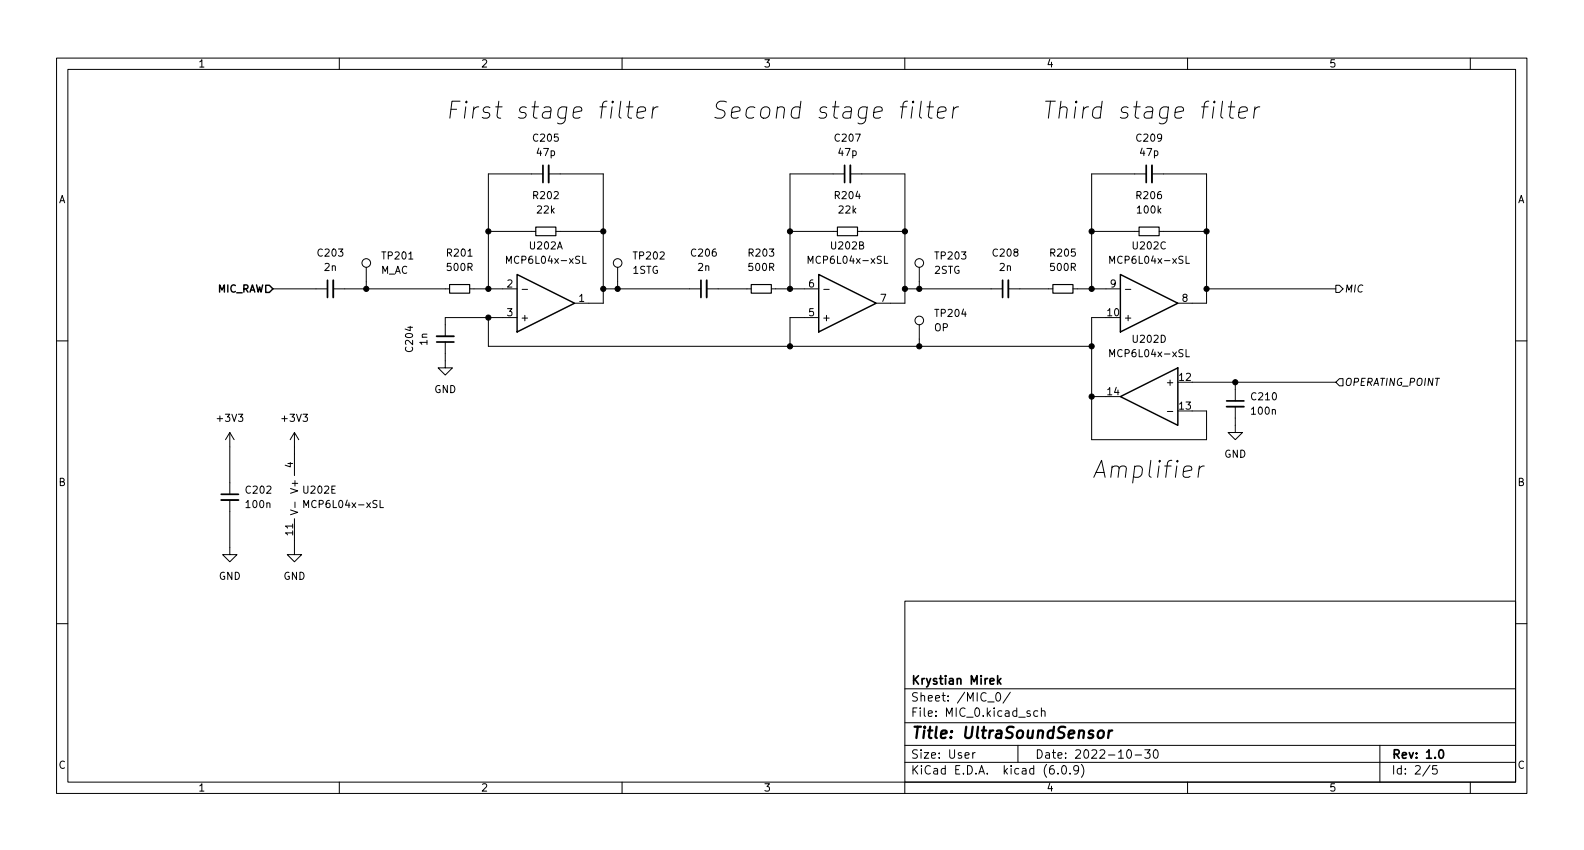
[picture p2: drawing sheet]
<svg xmlns="http://www.w3.org/2000/svg" width="280mm" height="150mm" viewBox="0 0 280 150" stroke-linecap="round" stroke-linejoin="round" font-family="sans-serif">
<g fill="none" stroke="#000" stroke-width=".18">
<path d="M10 10.3h260v130h-260zM12 12.3h256v126h-256zM60 10.3v2M109.8 17.9l-.3 2.6 .1 .3 .2 .1M110 10.3v2M110.8 18.9h1.1M111.4 17.9l-.4 2.6 .1 .3 .6 .1M112.7 19.9l1.4-.3v-.6l-.3-.1h-.6l-.3 .1-.2 .3-.1 1.2 .1 .3 .3 .1h.5l.4-.1M115.5 18.9l-.2 2M116.4 18.9a.89 .89 0 0 0-1 .6M160 10.3v2M162.9 17.9l-.3 2.6 .1 .3 .3 .1"/>
<path d="M163.9 18.9h1.2M164.5 17.9l-.3 2.6 .1 .3 .5 .1M165.8 19.9l1.5-.3-.1-.6-.3-.1h-.5l-.3 .1-.2 .3-.2 1.2 .1 .3 .3 .1h.6l.3-.1M168.6 18.9l-.2 2M169.5 18.9a.89 .89 0 0 0-.9 .6M210 10.3v2M216.2 17.9l-.3 2.6 .1 .3 .2 .1M217.2 18.9h1.2M217.8 17.9l-.4 2.6 .1 .3 .6 .1M219.1 19.9l1.4-.3v-.6l-.3-.1h-.6l-.3 .1-.1 .3-.2 1.2 .1 .3 .3 .1h.6l.3-.1M221.9 18.9l-.2 2M222.8 18.9a.89 .89 0 0 0-.9 .6"/>
<path d="M260 10.3v2M96 30.8h-9.6v20.3M97 30.8h9.7v22.8h-5.1M149.4 30.8h-9.7v20.3M150.4 30.8h9.6v22.8h-5.1M202.7 30.8h-9.7v20.3M203.7 30.8h9.7v22.8h-5.1M48.3 51.1h9.6M58.9 51.1h20.6M64.8 47.3v3.8M83.1 51.1h8.3M86.4 40.9h8.3"/>
<path d="M86.4 56.2v5h106.6M89.6 46.6v-1.3l.4 .9 .4-.9v1.3M91.4 56.2h-12.7v3.3M92.3 51.2h1M98.3 40.9h8.4M103.1 45.3v1.3h.6M106.7 51.1h17.3M109.2 47.3v3.8M125 51.1h7.8M136.4 51.1h8.4M139.7 40.9h8.4M142.9 46.6v-1.3l.4 .9 .5-.9v1.3"/>
<path d="M144.8 56.2h-5.1v5M145.7 51.2h.9M151.6 40.9h8.4M156.4 45.3v1.3h.6M160 51.1h17.3M162.6 47.3v3.8M162.6 57.4v3.8M178.3 51.1h7.9M189.7 51.1h8.4M193 40.9h8.4M195.6 56.2h-2.6v21.5h20.4v-5h-2.6M196.2 46.6v-1.3l.5 .9 .4-.9v1.3"/>
<path d="M199 51.2h1M205 40.9h8.4M209.7 45.3v1.3h.6M213.4 51.1h22.8M236.2 50.4h.7l.6 .7-.6 .6h-.7zM10 60.3h2M40.6 76.5l-.7 1.2M40.6 76.5v10.9M40.6 76.5l.8 1.2M52.1 76.5l-.8 1.2M52.1 76.5v7.6M52.1 76.5l.7 1.2"/>
<path d="M78.7 60.5v4.5h1.3l-1.3 1.3-1.2-1.3h1.2M193 70.1h2.6M196.2 63.1v-1.3l.5 .9 .4-.9v1.3M206.4 72.8h1M209.7 61.8v1.3h.6M210.8 67.6h25.4M218.4 71.9v4.6h1.3l-1.3 1.2-1.2-1.2h1.2M218.4 67.6v3.3M236.9 66.9h.6v1.3h-.6l-.7-.6zM268 60.3h2M40.6 88.4v9.7h1.3l-1.3 1.2-1.2-1.2h1.2M51.4 90.2l1.2 .4-1.2 .4"/>
<path d="M52.1 91.7v6.4h1.2l-1.2 1.2-1.3-1.2h1.3M52.2 88.8v.9M53.7 89.7v-1.2l.4 .9 .5-.9v1.2M67.2 88.5v1.2h.6M212.1 82.4l-.3 2M213 82.4a.89 .89 0 0 0-1 .6M10 110.3h2M160 106.3h108v32h-108zM268 110.3h2M60 138.3v2M110 138.3v2M160 138.3v2"/>
<path d="M160 134.8h108M160 131.8h108M160 127.8h108M160 121.8h108M172 133.1v1M172.4 133.1h-.2l-.2 .2M174.7 124.1h1.1M176.2 122.6l.2-.1a.81 .81 0 0 1 .6 .6 .81 .81 0 0 1-.3 .8l-.1 .1a.81 .81 0 0 1-.4-1.4zM178.7 122.4l-1.3 1.9M180 131.8v3M182.2 125.7h-.4l-.2 .2 .1 .2 .5 .1v.4h-.6M183.5 125.7h-.4l-.3 .2v.5l.1 .2h.6"/>
<path d="M184.2 125.8l.2-.1h.3l.1 1M184.2 125.2v1.5M187.1 136.7v.2M187.9 135.4h.2a.81 .81 0 0 1 .6 .6 .81 .81 0 0 1-.3 .8l-.2 .1a.81 .81 0 0 1-.6-.7 .81 .81 0 0 1 .3-.8zM189.2 136.7v.2M190.7 136l-.3 .3h-.2l-.3-.3 .1-.6h.4l.3 .1a.99 .99 0 0 1-.4 1.4h-.3M191.2 135.1a1.72 1.72 0 0 1 0 2.3M199.4 132.6h.2a.81 .81 0 0 1 .6 .6 .81 .81 0 0 1-.3 .8l-.2 .1a.81 .81 0 0 1-.6-.7 .81 .81 0 0 1 .3-.8zM200.7 133.5h1.2M202.4 132.6h1l-.5 .5 .4 .2v.6l-.2 .2h-.4l-.3-.2M204.1 132.7l.2-.1a.81 .81 0 0 1 .6 .6 .81 .81 0 0 1-.3 .8l-.2 .1a.81 .81 0 0 1-.3-1.4zM210 138.3v2"/>
<path d="M244 131.8v6.5M252.9 135.3l-1.3 1.9M254.1 135.4h-.7l-.1 .7 .2-.2 .5 .1 .2 .2-.1 .5-.2 .2-.6-.2M260 138.3v2"/>
<circle cx="64.8" cy="46.5" r=".76"/>
<circle cx="109.2" cy="46.5" r=".76"/>
<circle cx="162.6" cy="56.7" r=".76"/>
<circle cx="162.6" cy="46.5" r=".76"/>
</g>
<g fill="none" stroke="#000" stroke-width=".3">
<path d="M96 29.2v3.1M149.4 29.2v3.1M202.7 29.2v3.1M57.9 49.5v3.1M124 49.5v3.1M177.3 49.5v3.1M77.2 60.5h3.1M216.9 70.9h3.1M39.1 87.4h3.1M176.4 119.5v1.5M177 120l-.6 .5M176.6 120.4l.4 .6"/>
<path d="M254.6 132.6h.2a.82 .82 0 0 1 .6 .6 .82 .82 0 0 1-.3 .8l-.2 .1a.81 .81 0 0 1-.6-.7 .81 .81 0 0 1 .3-.8z"/>
</g>
<path d="M194.3 129.3a.52 .52 0 0 1 .5-.2 .52 .52 0 0 1 .4 .4l-.1 .6a.55 .55 0 0 1-.5 .4 .55 .55 0 0 1-.5-.4zM196.1 129.2l-.2 1.3M196.7 129.2h-.4l-.2 .3" fill="none" stroke="#000" stroke-width=".4"/>
<path d="M97 29.2v3.1M150.4 29.2v3.1M203.7 29.2v3.1M58.9 49.5v3.1M77.2 59.5h3.1M125 49.5v3.1M178.3 49.5v3.1M216.9 71.9h3.1M39.1 88.4h3.1" fill="none" stroke="#000" stroke-width=".33"/>
<path d="M79.5 50.3h3.6v1.5h-3.6zM94.7 40.1h3.6v1.6h-3.6zM132.8 50.3h3.6v1.5h-3.6zM148.1 40.1h3.5v1.6h-3.5zM186.2 50.3h3.5v1.5h-3.5zM201.4 40.1h3.6v1.6h-3.6z" fill="none" stroke="#000" stroke-width=".2"/>
<path d="M47 50.4h.6l.7 .7-.7 .6h-.6zM91.4 48.5l10.2 5.1-10.2 5.1zM144.8 48.5l10.1 5.1-10.1 5.1zM198.1 48.5l10.2 5.1-10.2 5.1zM198.1 70.1l10.2-5.1v10.2z" fill="none" stroke="#000" stroke-width=".25"/>
<g fill="#000" stroke="#000" stroke-width=".18">
<circle cx="64.8" cy="51.1" r=".46"/>
<circle cx="86.4" cy="51.1" r=".46"/>
<circle cx="86.4" cy="40.9" r=".46"/>
<circle cx="86.4" cy="56.2" r=".46"/>
<circle cx="106.7" cy="51.1" r=".46"/>
<circle cx="106.7" cy="40.9" r=".46"/>
<circle cx="109.2" cy="51.1" r=".46"/>
<circle cx="139.7" cy="51.1" r=".46"/>
<circle cx="139.7" cy="40.9" r=".46"/>
<circle cx="160" cy="51.1" r=".46"/>
<circle cx="160" cy="40.9" r=".46"/>
<circle cx="162.6" cy="51.1" r=".46"/>
<circle cx="193" cy="40.9" r=".46"/>
<circle cx="193" cy="51.1" r=".46"/>
<circle cx="213.4" cy="40.9" r=".46"/>
<circle cx="213.4" cy="51.1" r=".46"/>
<circle cx="139.7" cy="61.2" r=".46"/>
<circle cx="162.6" cy="61.2" r=".46"/>
<circle cx="193" cy="61.2" r=".46"/>
<circle cx="193" cy="70.1" r=".46"/>
<circle cx="218.4" cy="67.6" r=".46"/>
</g>
<g font-size="4.2">
<text x="78.7" y="21">First stage filter</text>
<text x="125.7" y="21">Second stage filter</text>
<text x="184.1" y="21">Third stage filter</text>
<text x="193" y="84.5">Amplifier</text>
</g>
<text font-size="2.8" x="161" y="130.6">Title: UltraSoundSensor</text>
<g font-size="2.1">
<text x="161" y="124">Sheet: /MIC_0/</text>
<text x="161" y="121">Krystian Mirek</text>
<text x="161" y="126.7">File: MIC_0.kicad_sch</text>
<text x="161" y="136.9">KiCad E.D.A. kicad (6.0.9)</text>
<text x="161" y="134.1">Size: User</text>
<text x="183" y="134.1">Date: 2022-10-30</text>
<text x="246" y="134.1">Rev: 1.0</text>
<text x="246" y="136.9">Id: 2/5</text>
</g>
<g font-size="1.8">
<text x="35" y="11.9">1</text>
<text x="85" y="11.9">2</text>
<text x="135" y="11.9">3</text>
<text x="185" y="11.9">4</text>
<text x="235" y="11.9">5</text>
<text x="94.4" y="25">C205</text>
<text x="95" y="27.6">47p</text>
<text x="147.8" y="25">C207</text>
<text x="148.3" y="27.6">47p</text>
<text x="201.1" y="25">C209</text>
<text x="201.7" y="27.6">47p</text>
<text x="10.3" y="35.9">A</text>
<text x="94.4" y="35.2">R202</text>
<text x="147.7" y="35.2">R204</text>
<text x="201.1" y="35.2">R206</text>
<text x="268.4" y="35.9">A</text>
<text x="95" y="37.7">22k</text>
<text x="148.4" y="37.7">22k</text>
<text x="201.2" y="37.7">100k</text>
<text x="56.3" y="45.4">C203</text>
<text x="57.4" y="47.9">2n</text>
<text x="67.7" y="45.9">TP201</text>
<text x="79.2" y="45.4">R201</text>
<text x="79.2" y="47.9">500R</text>
<text x="90.1" y="46.6">MCP6L04x-xSL</text>
<text x="93.8" y="44.1">U202A</text>
<text x="112.2" y="45.9">TP202</text>
<text x="122.4" y="45.4">C206</text>
<text x="123.4" y="47.9">2n</text>
<text x="132.5" y="45.4">R203</text>
<text x="132.5" y="47.9">500R</text>
<text x="143.5" y="46.6">MCP6L04x-xSL</text>
<text x="147.1" y="44.1">U202B</text>
<text x="165.5" y="45.9">TP203</text>
<text x="175.7" y="45.4">C208</text>
<text x="176.8" y="47.9">2n</text>
<text x="185.8" y="45.4">R205</text>
<text x="185.8" y="47.9">500R</text>
<text x="196.8" y="46.6">MCP6L04x-xSL</text>
<text x="200.4" y="44.1">U202C</text>
<text x="38.3" y="51.7">MIC_RAW</text>
<text x="67.3" y="48.4">M_AC</text>
<text x="89.7" y="50.8">2</text>
<text x="102.4" y="53.4">1</text>
<text x="111.9" y="48.4">1STG</text>
<text x="143" y="50.8">6</text>
<text x="155.7" y="53.4">7</text>
<text x="165.2" y="48.4">2STG</text>
<text x="196.4" y="50.8">9</text>
<text x="209.1" y="53.4">8</text>
<text x="237.7" y="51.7">MIC</text>
<text x="89.7" y="55.9">3</text>
<text x="91.9" y="56.8">+</text>
<text x="143" y="55.9">5</text>
<text x="145.3" y="56.8">+</text>
<text x="165.2" y="58.6">OP</text>
<text x="165.5" y="56">TP204</text>
<text x="195.9" y="55.9">10</text>
<text x="198.6" y="56.8">+</text>
<text x="73" y="62.1" transform="rotate(-90 73 62.1)">C204</text>
<text x="75.6" y="61" transform="rotate(-90 75.6 61)">1n</text>
<text x="196.8" y="63.1">MCP6L04x-xSL</text>
<text x="200.4" y="60.6">U202D</text>
<text x="76.8" y="69.5">GND</text>
<text x="195.9" y="69.9">14</text>
<text x="206.7" y="68.2">+</text>
<text x="208.6" y="67.3">12</text>
<text x="221.4" y="70.8">C210</text>
<text x="237.7" y="68.2">OPERATING_POINT</text>
<text x="38.6" y="74.6">+3V3</text>
<text x="50" y="74.6">+3V3</text>
<text x="208.6" y="72.4">13</text>
<text x="221.4" y="73.3">100n</text>
<text x="51.8" y="82.7" transform="rotate(-90 51.8 82.7)">4</text>
<text x="216.5" y="80.9">GND</text>
<text x="10.3" y="85.9">B</text>
<text x="43.6" y="87.3">C202</text>
<text x="43.6" y="89.8">100n</text>
<text x="52.7" y="86.8" transform="rotate(-90 52.7 86.8)">V+</text>
<text x="53.8" y="87.3">U202E</text>
<text x="54.3" y="89.8">MCP6L04x-xSL</text>
<text x="268.4" y="85.9">B</text>
<text x="51.8" y="94.6" transform="rotate(-90 51.8 94.6)">11</text>
<text x="38.7" y="102.5">GND</text>
<text x="50.1" y="102.5">GND</text>
<text x="10.3" y="135.9">C</text>
<text x="268.4" y="135.9">C</text>
<text x="35" y="139.9">1</text>
<text x="85" y="139.9">2</text>
<text x="135" y="139.9">3</text>
<text x="185" y="139.9">4</text>
<text x="235" y="139.9">5</text>
</g>
</svg>
